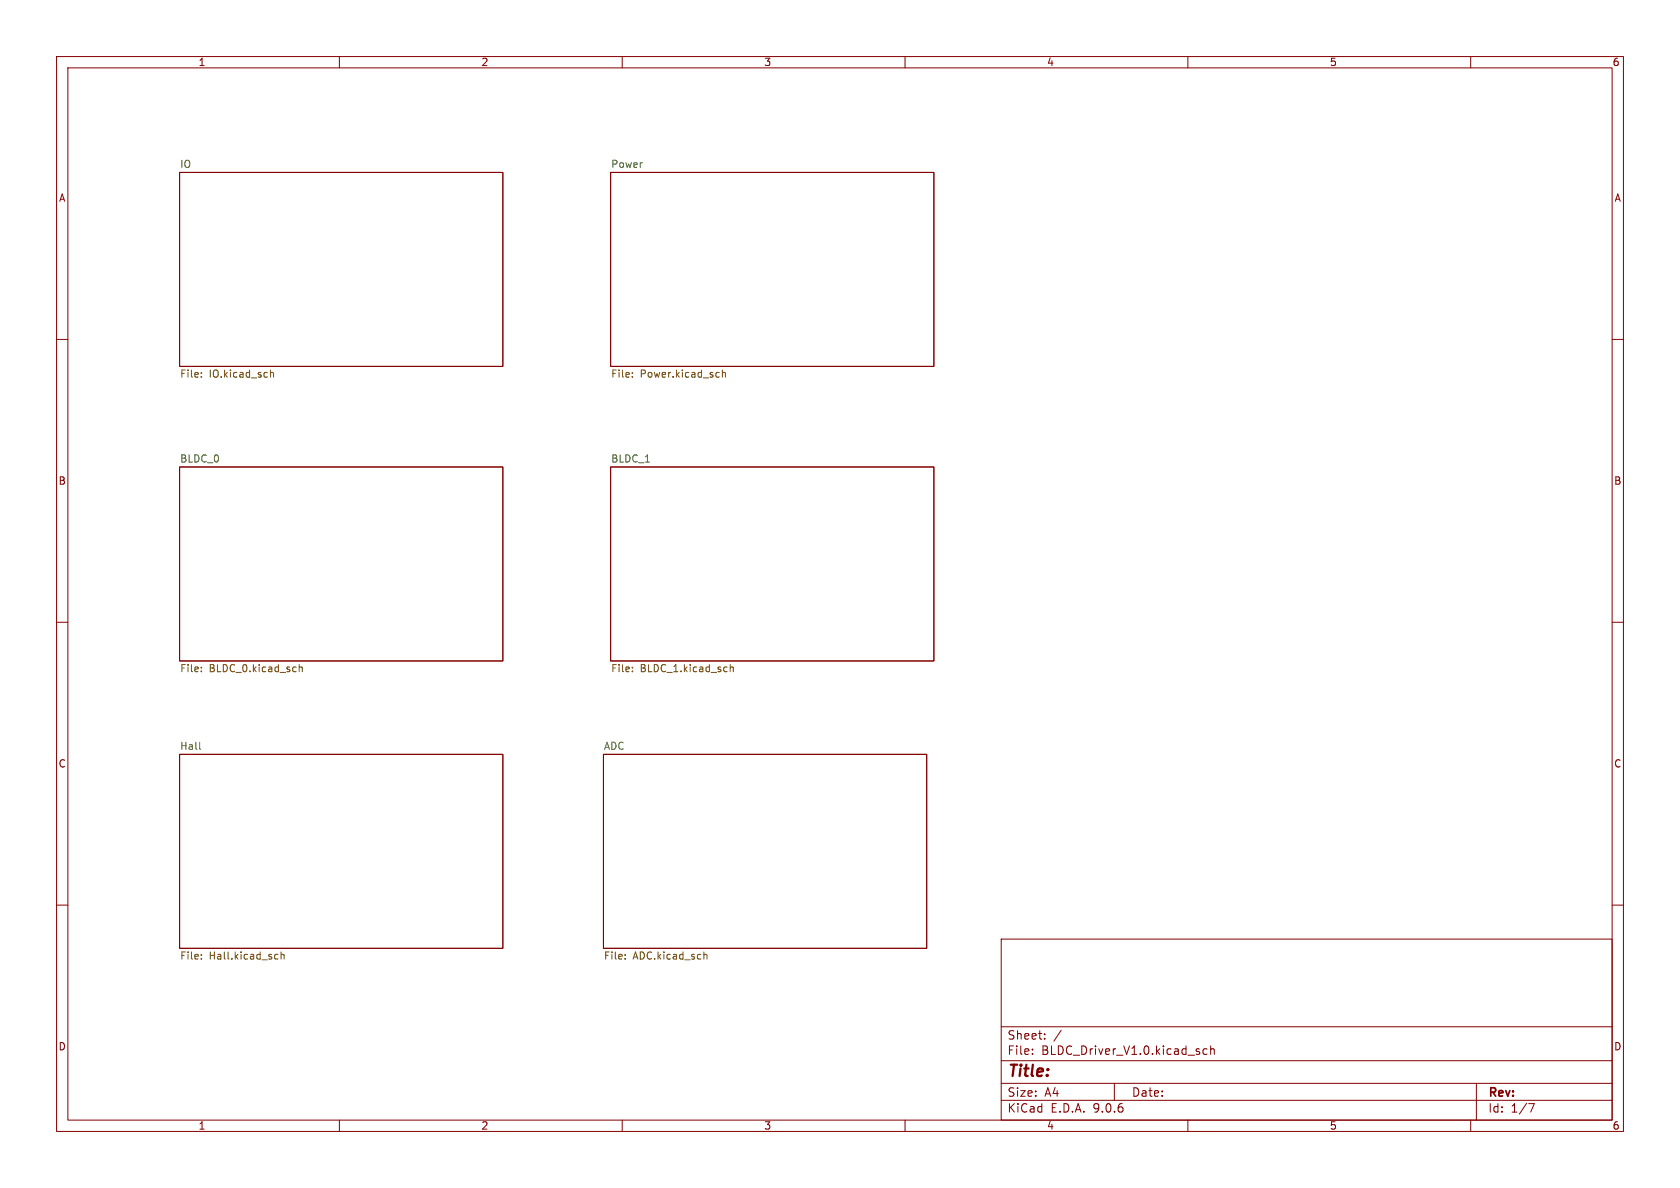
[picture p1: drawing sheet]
<svg xmlns="http://www.w3.org/2000/svg" width="297mm" height="210mm" viewBox="0 0 297 210" stroke-linecap="round" stroke-linejoin="round" font-family="sans-serif">
<g fill="none" stroke="#840000" stroke-width=".18">
<path d="M10 10h277v190h-277zM12 12h273v186h-273zM60 10v2M110 10v2M160 10v2M210 10v2M260 10v2M31.7 30.5h57.2v34.3h-57.2zM107.9 30.5h57.2v34.3h-57.2zM10 60h2M285 60h2M31.7 82.6h57.2v34.2h-57.2z"/>
<path d="M107.9 82.6h57.2v34.2h-57.2zM10 110h2M285 110h2M31.7 133.4h57.2v34.2h-57.2zM106.7 133.4h57.1v34.2h-57.1zM10 160h2M177 166h108v32h-108zM285 160h2M60 198v2M110 198v2M160 198v2M177 194.5h108"/>
<path d="M177 191.5h108M177 187.5h108M177 181.5h108M182.5 186.3v.1M182.5 185.5v.1M184.7 183.6v.1M184.7 182.8v.1M187.6 182.1l-1.3 2M197 191.5v3M210 198v2M213.4 185.5l-.4-.1-.3 .3v.4l.1 .2h.6M214 185.5l.2-.1 .4 .1 .1 .9"/>
<path d="M214 184.9v1.5M260 198v2M261 191.5v6.5M270.2 195.1h1l-.6 1.5"/>
</g>
<g fill="none" stroke="#725600" stroke-width=".18">
<path d="M35.6 65.9v.1M35.6 66.6v.1M47.8 65.4v1.3M47.8 66l.2-.2 .3 .1 .1 .8M111.8 65.9v.1M111.8 66.6v.1M127 65.8l.2 .1M127.2 66.6l-.2 .1M127.7 66l.2-.2 .3 .1v.8M127.7 65.4v1.3M35.6 118.6v.1M35.6 118v.1"/>
<path d="M52.9 117.5v1.2M52.9 118l.2-.1 .3 .1v.7M111.8 118.6v.1M111.8 118v.1M129.1 118l.2-.1 .3 .1v.7M129.1 117.5v1.2M35.6 168.8v.1M35.6 169.4v.1M48.8 168.7l.3 .1M49.1 169.5h-.3M49.7 168.8l.2-.1 .3 .1v.7M49.7 168.3v1.2"/>
<path d="M110.5 169.4v.1M110.5 168.8v.1M124.4 168.8l.2-.1 .3 .1 .1 .7"/>
</g>
<path d="M35.3 131.2v1.1l.2 .2" fill="none" stroke="#006464" stroke-width=".18"/>
<text font-size="2.8" fill="#840000" x="178" y="190.9">Title:</text>
<g font-size="2.1" fill="#840000">
<text x="178" y="184">Sheet:</text>
<text x="178" y="186.7">File:</text>
<text x="184.1" y="186.7">BLDC_Driver_V1.0.kicad_sch</text>
<text x="178" y="196.9">KiCad</text>
<text x="178" y="194.1">Size:</text>
<text x="184.7" y="194.1">A4</text>
<text x="185.7" y="196.9">E.D.A.</text>
<text x="193.3" y="196.9">9.0.6</text>
<text x="200" y="194.1">Date:</text>
<text x="263" y="194.3">Rev:</text>
<text x="263" y="196.9">Id:</text>
<text x="267.1" y="196.9">1/7</text>
</g>
<g font-size="1.8" fill="#840000">
<text x="35" y="11.9">1</text>
<text x="85" y="11.9">2</text>
<text x="135" y="11.9">3</text>
<text x="185" y="11.9">4</text>
<text x="235" y="11.9">5</text>
<text x="285" y="11.9">6</text>
<text x="10.3" y="35.9">A</text>
<text x="285.3" y="35.9">A</text>
<text x="10.3" y="85.9">B</text>
<text x="285.3" y="85.9">B</text>
<text x="10.3" y="135.9">C</text>
<text x="285.3" y="135.9">C</text>
<text x="10.3" y="185.9">D</text>
<text x="285.3" y="185.9">D</text>
<text x="35" y="199.9">1</text>
<text x="85" y="199.9">2</text>
<text x="135" y="199.9">3</text>
<text x="185" y="199.9">4</text>
<text x="235" y="199.9">5</text>
<text x="285" y="199.9">6</text>
</g>
<g font-size="1.8" fill="#006464">
<text x="31.7" y="29.8">IO</text>
<text x="107.9" y="29.8">Power</text>
<text x="31.7" y="81.8">BLDC_0</text>
<text x="107.9" y="81.8">BLDC_1</text>
<text x="31.7" y="132.6">Hall</text>
<text x="106.7" y="132.6">ADC</text>
</g>
<g font-size="1.8" fill="#725600">
<text x="31.7" y="67.1">File:</text>
<text x="37" y="67.1">IO.kicad_sch</text>
<text x="107.9" y="67.1">File:</text>
<text x="113.2" y="67.1">Power.kicad_sch</text>
<text x="31.7" y="119.2">File:</text>
<text x="37" y="119.2">BLDC_0.kicad_sch</text>
<text x="107.9" y="119.2">File:</text>
<text x="113.2" y="119.2">BLDC_1.kicad_sch</text>
<text x="31.7" y="170">File:</text>
<text x="37" y="170">Hall.kicad_sch</text>
<text x="106.7" y="170">File:</text>
<text x="111.9" y="170">ADC.kicad_sch</text>
</g>
</svg>
